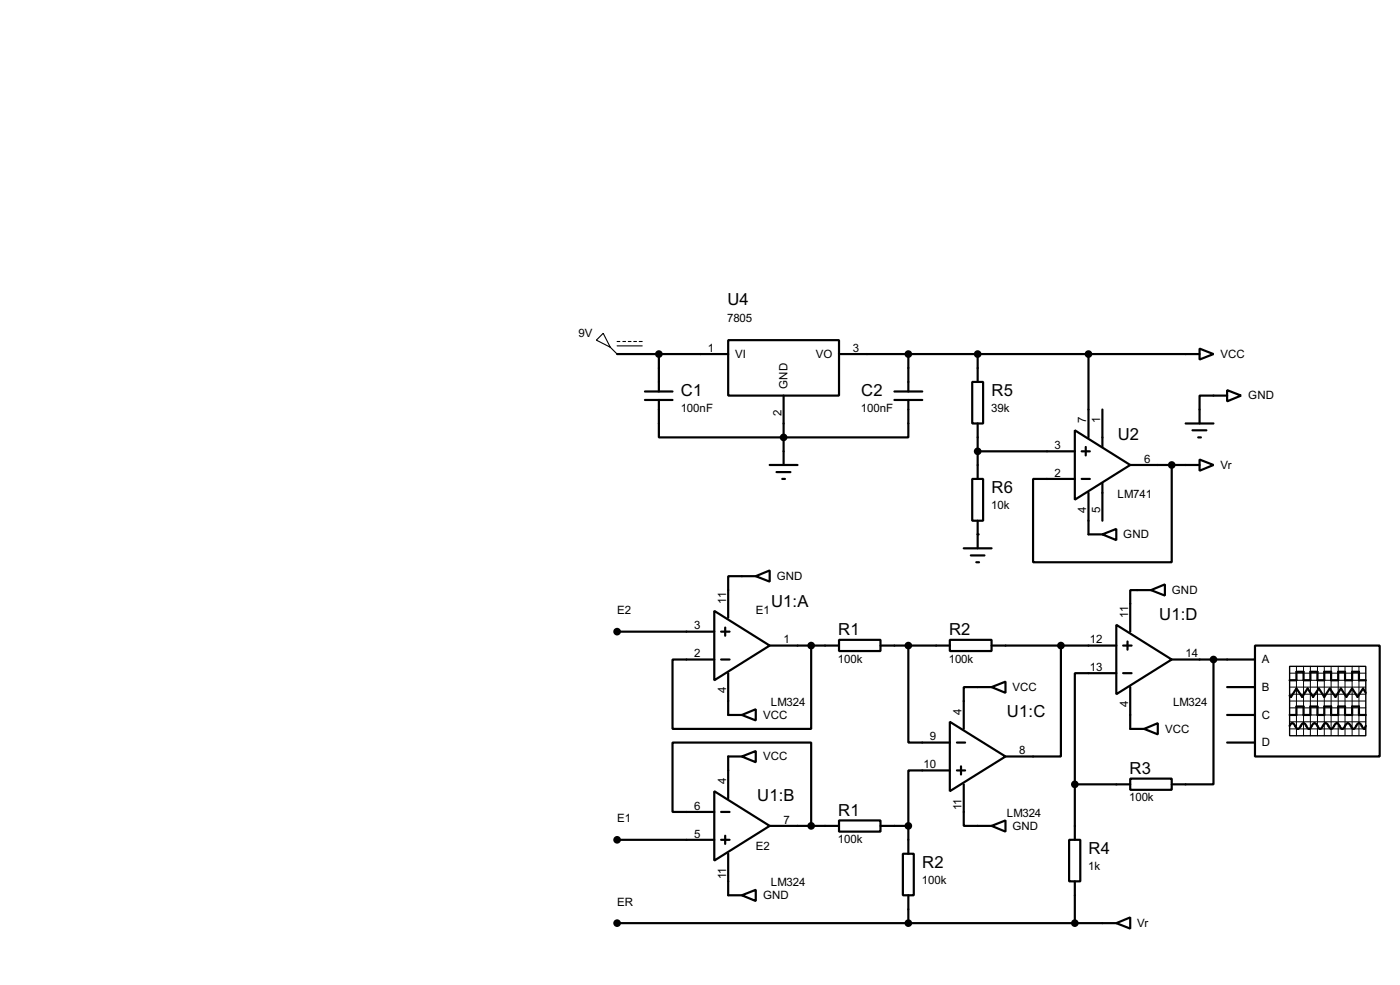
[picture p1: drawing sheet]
<svg xmlns="http://www.w3.org/2000/svg" width="256mm" height="180mm" viewBox="0 0 256 180" stroke-linecap="round" stroke-linejoin="round" font-family="sans-serif">
<g fill="none" stroke="#000" stroke-width=".4">
<path d="M113.1 64.8h20.3M118.2 73.2h5M118.2 71.7h5M120.7 73.2v6.9h45.7v-6.9M120.7 64.8v6.9M133.4 62.3h20.3v10.1h-20.3zM143.6 72.4v12.7M153.7 64.8h66.1M163.9 73.2h5.1M163.9 71.7h5.1M166.4 64.8v6.9M178.1 69.9h2v7.6h-2z"/>
<path d="M179.1 64.8v5.1M179.1 77.5v10.2M196.9 78.8l10.2 6.3-10.2 6.4zM199.4 64.8v15.3M202 75v6.8M217.2 77.5h5.1M218.5 78.8h2.5M219.8 63.8l2.5 1-2.5 1zM224.8 71.4l2.6 1-2.6 1.1zM224.8 72.4h-5v5.1M141 85.1h5.1M142.3 86.4h2.5"/>
<path d="M143.3 87.7h.5M178.1 87.7h2v7.6h-2zM179.1 95.3v5.1M179.1 82.6h17.8M198.2 82.6h1.5M198.2 87.7h1.5M198.9 81.8v1.6M199.4 90.2v7.6h2.6M202 97.8l2.5-1v2.1zM202 88.4v6.9M207.1 85.1h12.7M214.7 85.1v17.8h-25.4v-15.2h7.6"/>
<path d="M219.5 80.1h.5M219.8 84.1l2.5 1-2.5 1.1zM113.1 115.6h17.8M130.9 111.8l10.1 6.4-10.1 6.3zM132.1 115.6h1.6M132.9 114.9v1.5M138.5 105.5l2.5-1.1v2.1zM138.5 105.5h-5.1v7.6M141 118.2h12.7M148.6 118.2v15.2h-25.4v-12.7h7.7M153.7 117.1h7.6v2.1h-7.6zM161.3 118.2h12.7"/>
<path d="M166.4 118.2v17.7h7.6M174 117.1h7.7v2.1h-7.7zM176.6 100.4h5.1M177.9 101.7h2.5M178.9 102.9h.5M181.7 118.2h22.8M194.4 118.2v20.3h-10.2M204.5 114.4l10.2 6.3-10.2 6.4zM205.8 118.2h1.5M206.6 117.4v1.5M210.9 108l2.5-1v2zM210.9 108h-3.8v7.6"/>
<path d="M229.9 118.2h22.9v20.3h-22.9zM132.1 120.7h1.6M133.4 123.2v7.7h2.5M135.9 130.9l2.6-1.1v2.1zM135.9 138.5l2.6-1v2zM135.9 138.5h-2.5v7.6M174 132.1l10.2 6.4-10.2 6.3zM175.3 135.9h1.5M181.7 125.8l2.5-1v2zM181.7 125.8h-5.1v7.6M204.5 123.2h-7.6v20.4M205.8 123.2h1.5"/>
<path d="M207.1 125.8v7.6h2.5M209.6 133.4l2.5-1v2zM214.7 120.7h15.2M222.3 120.7v22.9h-7.6M224.8 130.9h5.1M224.8 125.8h5.1M224.8 135.9h5.1M236.3 132.9l.2-.4 .3-.1 .2 .1 .5 .8 .3 .1 .2-.1 .5-.8 .3-.1 .3 .1 .4 .8 .3 .1 .3-.1 .5-.8a.6 .6 0 0 1 .8 .5l.5 .4 .2-.1 .5-.8 .3-.1 .2 .1 .5 .8 .3 .1 .2-.1 .5-.8 .3-.1 .2 .1 .5 .8 .3 .1 .3-.1 .5-.8a.6 .6 0 0 1 .8 .5l.5 .4 .2-.1 .5-.8 .3-.1 .2 .1 .5 .8 .3 .1 .2-.5M236.3 124.5h1.2v-1.5h1.3v1.5h1.3v-1.5h1.3v1.5h1.2v-1.5h1.3v1.5h1.3v-1.5h1.2v1.5h1.3v-1.5h1.3v1.5h1.2M236.3 130.9h1.2v-1.6h1.3v1.6h1.3v-1.6h1.3v1.6h1.2v-1.6h1.3v1.6h1.3v-1.6h1.2v1.6h1.3v-1.6h1.3v1.6h1.2M250.2 126.8l-.5-.8-1 1.6-1-1.6-1 1.6-1-1.6-1 1.6-1.1-1.6-1 1.6-1-1.6-1 1.6-1-1.6-1 1.6-1.1-1.6-1 1.6-.2-.3M113.1 153.7h17.8"/>
<path d="M130.9 144.8l10.1 6.4-10.1 6.3zM130.9 148.6h-7.7v-12.7h25.4v15.3M132.1 153.7h1.6M132.1 148.6h1.6M132.9 153v1.5M133.4 156.3v7.6h2.5M141 151.2h12.7M153.7 150.2h7.6v2h-7.6zM161.3 151.2h5.1M165.4 156.3h2v7.6h-2zM166.4 151.2v5.1M174 141h-7.6v10.2"/>
<path d="M175.3 141h1.5M176.1 140.3v1.5M176.6 143.6v7.6h5.1M181.7 151.2l2.5-1v2zM195.9 153.7h2v7.6h-2zM196.9 143.6h10.2M196.9 143.6v10.1M207.1 142.5h7.6v2.1h-7.6zM113.1 169h91.4M135.9 163.9l2.6-1v2zM166.4 163.9v5.1M196.9 161.3v7.7"/>
<path d="M204.5 169l2.6-1.1v2.1z"/>
</g>
<circle cx="179.1" cy="97.8" r=".2" fill="#000"/>
<path d="M236.3 122h13.9v12.7h-13.9z" fill="none" stroke="#000" stroke-width=".25"/>
<g fill="none" stroke="#000" stroke-width=".18">
<path d="M236.3 125.8h13.9M236.3 123.2h13.9M236.3 124.5h13.9M236.3 127.1h13.9M236.3 129.6h13.9M236.3 130.9h13.9M236.3 132.1h13.9M236.3 133.4h13.9M236.3 128.3h13.9M237.5 122v12.7M238.8 122v12.7M240.1 122v12.7"/>
<path d="M241.4 122v12.7M242.6 122v12.7M243.9 122v12.7M245.2 122v12.7M246.4 122v12.7M247.7 122v12.7M249 122v12.7"/>
</g>
<path d="M109.3 62.3l1.2-1.3 1.3 2.6zM111.8 63.6l1.3 1.2M113.1 62.5h.5M113.1 63.3h4.6M114.1 62.5h.5M115.1 62.5h.5M116.1 62.5h.5M117.1 62.5h.6" fill="none" stroke="#000" stroke-width=".2"/>
<g fill="#000" stroke="#000" stroke-width=".4">
<circle cx="120.7" cy="64.8" r=".5"/>
<circle cx="166.4" cy="64.8" r=".5"/>
<circle cx="179.1" cy="64.8" r=".5"/>
<circle cx="199.4" cy="64.8" r=".5"/>
<circle cx="143.5" cy="80.1" r=".5"/>
<circle cx="179.1" cy="82.6" r=".5"/>
<circle cx="214.6" cy="85.1" r=".5"/>
<circle cx="113" cy="115.6" r=".5"/>
<circle cx="148.6" cy="118.2" r=".5"/>
<circle cx="166.4" cy="118.2" r=".5"/>
<circle cx="194.3" cy="118.2" r=".5"/>
<circle cx="222.3" cy="120.7" r=".5"/>
<circle cx="113" cy="153.7" r=".5"/>
<circle cx="148.6" cy="151.2" r=".5"/>
<circle cx="166.4" cy="151.2" r=".5"/>
<circle cx="196.9" cy="143.6" r=".5"/>
<circle cx="113" cy="169" r=".5"/>
<circle cx="166.4" cy="169" r=".5"/>
<circle cx="196.9" cy="169" r=".5"/>
</g>
<g font-size="3.4">
<text x="133.3" y="55.9">U4</text>
<text x="124.8" y="72.5">C1</text>
<text x="157.8" y="72.5">C2</text>
<text x="181.7" y="72.5">R5</text>
<text x="204.8" y="80.5">U2</text>
<text x="181.7" y="90.2">R6</text>
<text x="141.3" y="111">U1:A</text>
<text x="212.4" y="113.6">U1:D</text>
<text x="153.6" y="116.3">R1</text>
<text x="173.9" y="116.3">R2</text>
<text x="184.5" y="131.3">U1:C</text>
<text x="206.9" y="141.7">R3</text>
<text x="138.7" y="146.6">U1:B</text>
<text x="153.6" y="149.4">R1</text>
<text x="169" y="158.8">R2</text>
<text x="199.4" y="156.3">R4</text>
</g>
<g font-size="2.4">
<text x="133.2" y="58.9">7805</text>
<text x="106" y="61.7">9V</text>
<text x="129.7" y="64.4">1</text>
<text x="134.7" y="65.5">VI</text>
<text x="149.4" y="65.5">VO</text>
<text x="156.3" y="64.4">3</text>
<text x="223.6" y="65.5">VCC</text>
<text x="144.3" y="71.1" transform="rotate(-90 144.3 71.1)">GND</text>
<text x="124.7" y="75.4">100nF</text>
<text x="143.2" y="76.1" transform="rotate(-90 143.2 76.1)">2</text>
<text x="157.7" y="75.4">100nF</text>
<text x="181.6" y="75.4">39k</text>
<text x="199" y="77.5" transform="rotate(-90 199 77.5)">7</text>
<text x="201.6" y="77.5" transform="rotate(-90 201.6 77.5)">1</text>
<text x="228.7" y="73.1">GND</text>
<text x="193.2" y="82.2">3</text>
<text x="193.2" y="87.3">2</text>
<text x="209.6" y="84.7">6</text>
<text x="223.6" y="85.8">Vr</text>
<text x="181.6" y="93.2">10k</text>
<text x="199" y="93.9" transform="rotate(-90 199 93.9)">4</text>
<text x="201.6" y="93.9" transform="rotate(-90 201.6 93.9)">5</text>
<text x="204.7" y="91.1">LM741</text>
<text x="205.8" y="98.5">GND</text>
<text x="142.3" y="106.2">GND</text>
<text x="113.1" y="112.4">E2</text>
<text x="133" y="110.5" transform="rotate(-90 133 110.5)">11</text>
<text x="138.5" y="112.4">E1</text>
<text x="206.7" y="113.1" transform="rotate(-90 206.7 113.1)">11</text>
<text x="214.7" y="108.7">GND</text>
<text x="127.2" y="115.2">3</text>
<text x="143.6" y="117.8">1</text>
<text x="199.7" y="117.8">12</text>
<text x="127.2" y="120.3">2</text>
<text x="153.5" y="121.3">100k</text>
<text x="173.8" y="121.3">100k</text>
<text x="199.7" y="122.8">13</text>
<text x="217.2" y="120.3">14</text>
<text x="231.2" y="121.4">A</text>
<text x="133" y="126.9" transform="rotate(-90 133 126.9)">4</text>
<text x="139.8" y="131.6">VCC</text>
<text x="141.2" y="129.2">LM324</text>
<text x="176.2" y="130.9" transform="rotate(-90 176.2 130.9)">4</text>
<text x="185.5" y="126.5">VCC</text>
<text x="206.7" y="129.5" transform="rotate(-90 206.7 129.5)">4</text>
<text x="214.9" y="129.2">LM324</text>
<text x="231.2" y="126.5">B</text>
<text x="231.2" y="131.6">C</text>
<text x="170.4" y="135.5">9</text>
<text x="213.4" y="134.1">VCC</text>
<text x="231.2" y="136.6">D</text>
<text x="133" y="143.6" transform="rotate(-90 133 143.6)">4</text>
<text x="139.8" y="139.2">VCC</text>
<text x="169.2" y="140.6">10</text>
<text x="186.7" y="138.1">8</text>
<text x="127.2" y="148.2">6</text>
<text x="176.2" y="148.3" transform="rotate(-90 176.2 148.3)">11</text>
<text x="184.4" y="149.5">LM324</text>
<text x="206.9" y="146.7">100k</text>
<text x="113.1" y="150.5">E1</text>
<text x="127.2" y="153.3">5</text>
<text x="138.5" y="155.6">E2</text>
<text x="143.6" y="150.8">7</text>
<text x="153.5" y="154.3">100k</text>
<text x="185.5" y="151.9">GND</text>
<text x="133" y="161" transform="rotate(-90 133 161)">11</text>
<text x="168.9" y="161.8">100k</text>
<text x="199.4" y="159.2">1k</text>
<text x="113.1" y="165.8">ER</text>
<text x="139.8" y="164.6">GND</text>
<text x="141.2" y="162.2">LM324</text>
<text x="208.3" y="169.7">Vr</text>
</g>
</svg>
